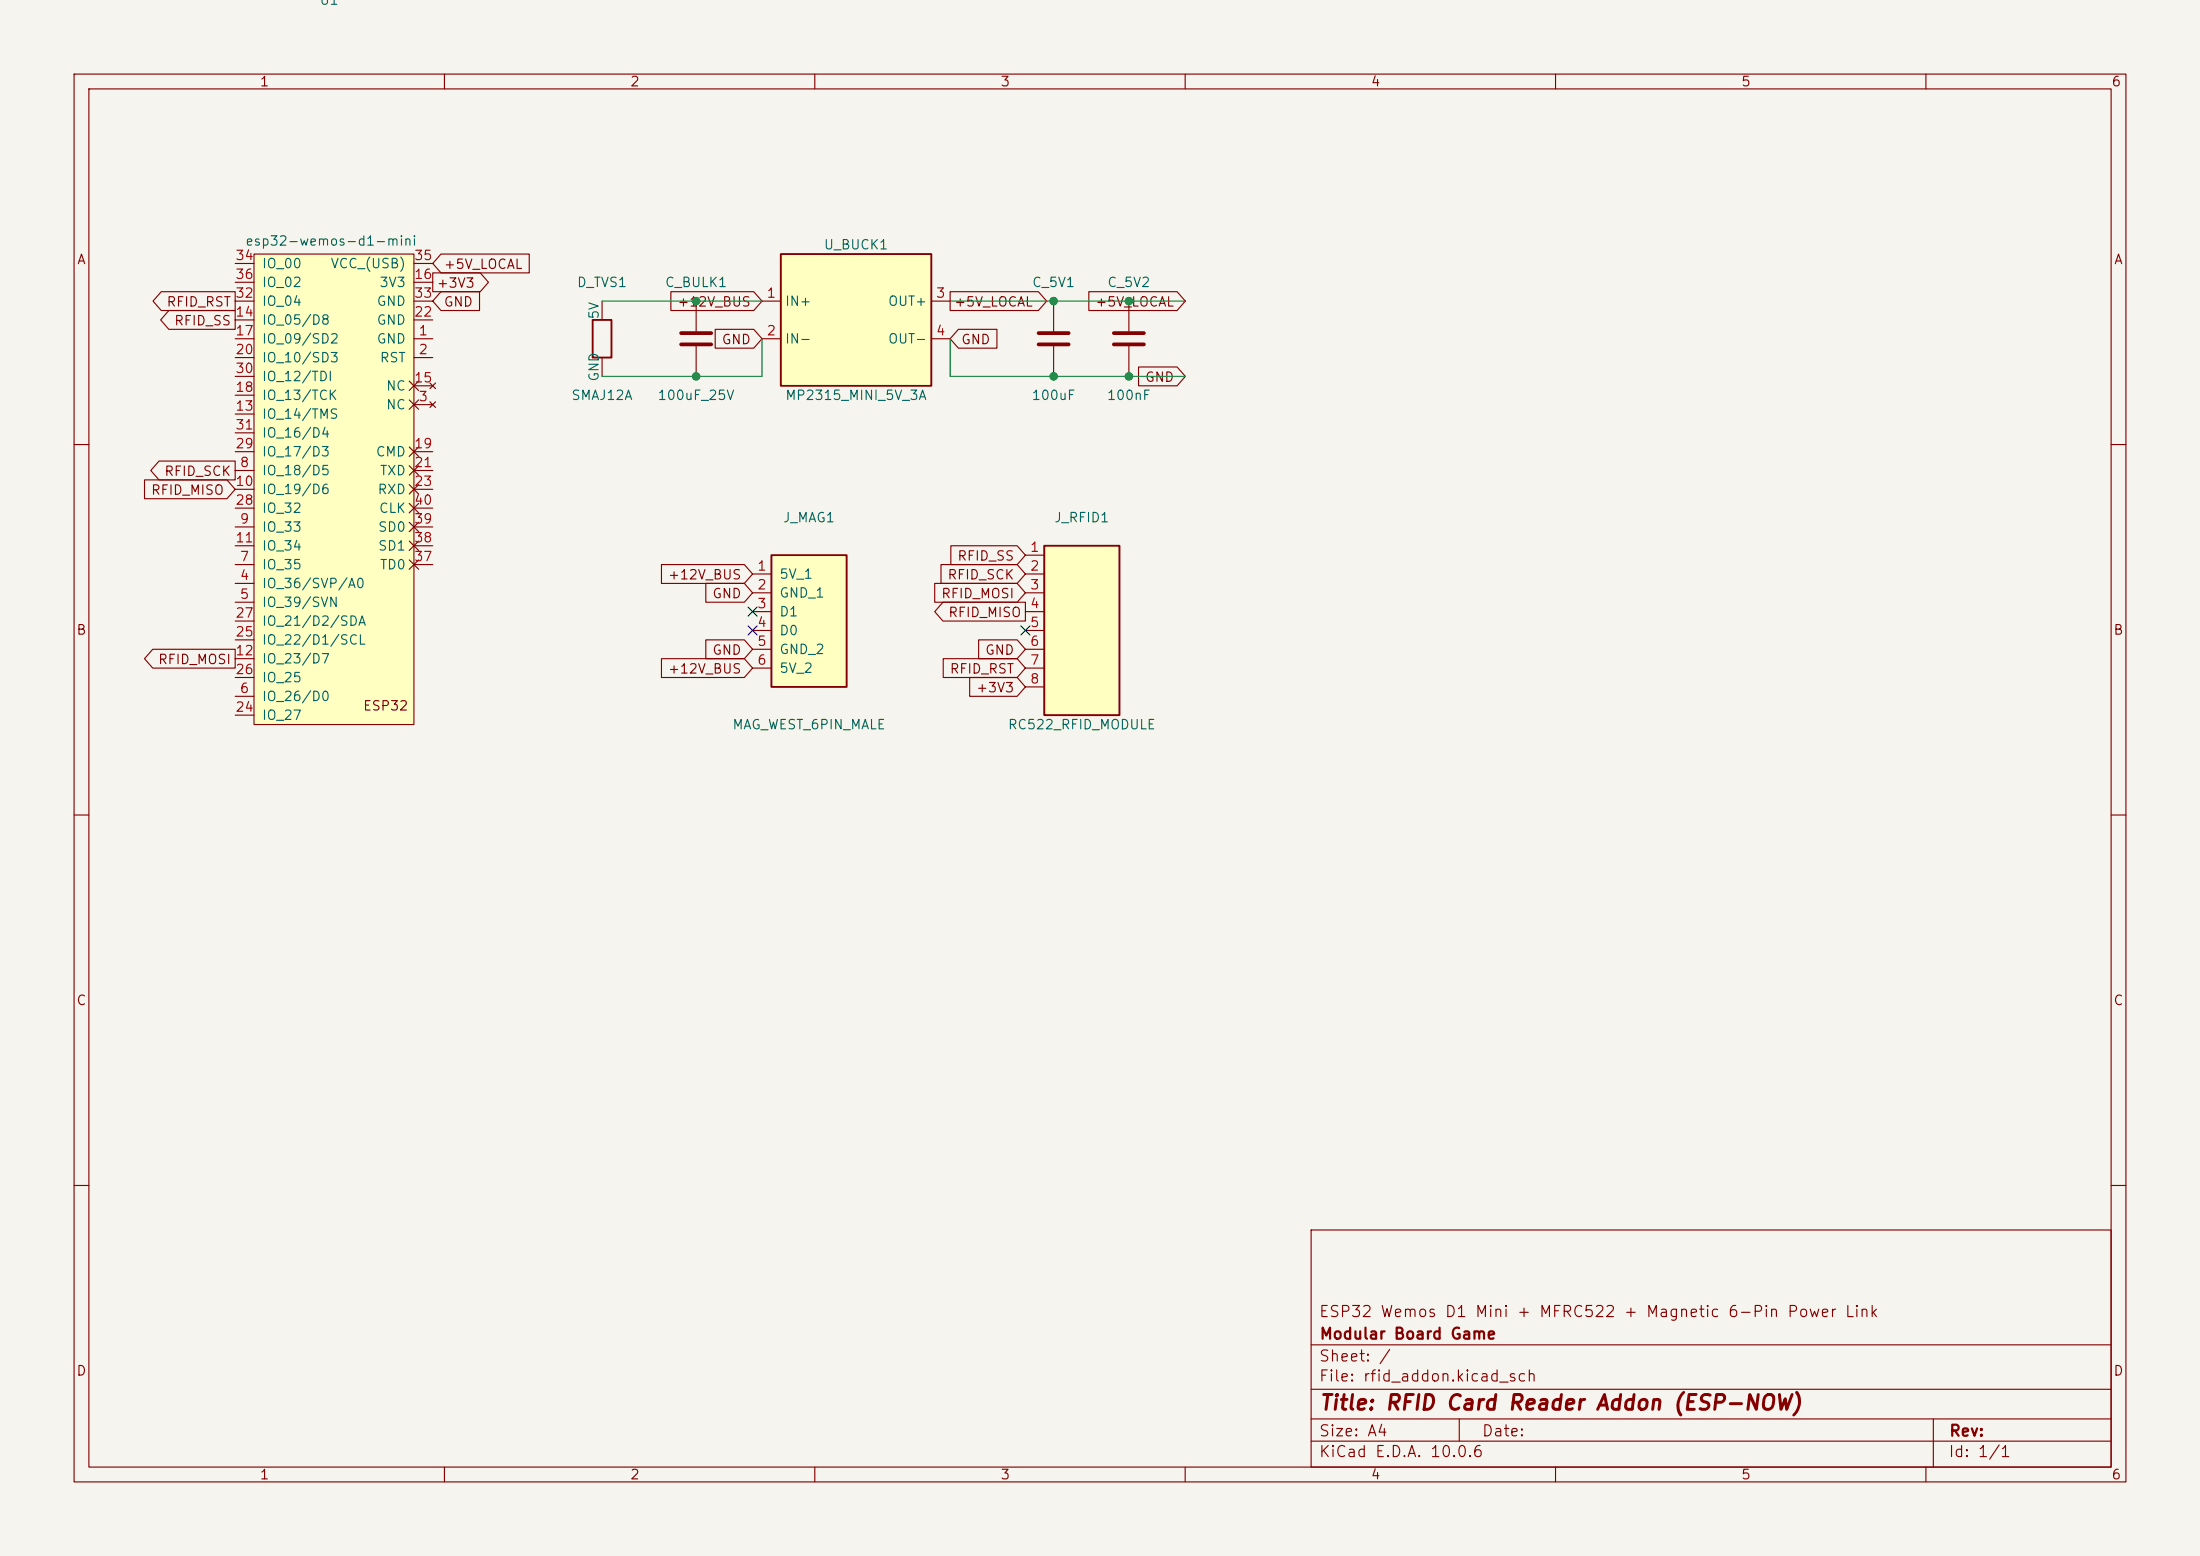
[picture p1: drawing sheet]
(kicad_sch
 (version 20260306)
 (generator "eeschema")
 (generator_version "10.0")
 (paper "A4")
 (title_block
  (title "RFID Card Reader Addon (ESP-NOW)")
  (company "Modular Board Game")
  (comment 1 "ESP32 Wemos D1 Mini + MFRC522 + Magnetic 6-Pin Power Link"))
 (lib_symbols
  (symbol "Connector:Conn_01x08_Pin"
   (pin_names
    (offset 1.016) (hide yes)) (exclude_from_sim no) (in_bom yes) (on_board yes)
   (in_pos_files yes)
   (duplicate_pin_numbers_are_jumpers no)
   (property "Reference" "J" (at 0 11.43 0) (show_name no) (do_not_autoplace no) (effects (font (size 1.27 1.27))))
   (property "Value" "RC522_RFID_MODULE" (at 0 -11.43 0) (show_name no) (do_not_autoplace no) (effects (font (size 1.27 1.27))))
   (property "Footprint" "Connector_PinHeader_2.54mm:PinHeader_1x08_P2.54mm_Vertical" (at 0 0 0) (show_name no) (do_not_autoplace no) (hide yes) (effects (font (size 1.27 1.27))))
   (property "Datasheet" "" (at 0 0 0) (show_name no) (do_not_autoplace no) (hide yes) (effects (font (size 1.27 1.27))))
   (property "Description" "Generic connector, single row, 01x08 for RC522 RFID Module" (at 0 0 0) (show_name no) (do_not_autoplace no) (hide yes) (effects (font (size 1.27 1.27))))
   (symbol "Conn_01x08_Pin_1_1"
    (rectangle (start -5.08 10.16) (end 5.08 -12.7) (stroke (width 0.254) (type default)) (fill (type background)))
    (pin power_in line (at -7.62 8.89 0) (length 2.54) (name "SDA(SS)" (effects (font (size 1.27 1.27)))) (number "1" (effects (font (size 1.27 1.27)))))
    (pin input line (at -7.62 6.35 0) (length 2.54) (name "SCK" (effects (font (size 1.27 1.27)))) (number "2" (effects (font (size 1.27 1.27)))))
    (pin input line (at -7.62 3.81 0) (length 2.54) (name "MOSI" (effects (font (size 1.27 1.27)))) (number "3" (effects (font (size 1.27 1.27)))))
    (pin output line (at -7.62 1.27 0) (length 2.54) (name "MISO" (effects (font (size 1.27 1.27)))) (number "4" (effects (font (size 1.27 1.27)))))
    (pin passive line (at -7.62 -1.27 0) (length 2.54) (name "IRQ" (effects (font (size 1.27 1.27)))) (number "5" (effects (font (size 1.27 1.27)))))
    (pin power_in line (at -7.62 -3.81 0) (length 2.54) (name "GND" (effects (font (size 1.27 1.27)))) (number "6" (effects (font (size 1.27 1.27)))))
    (pin input line (at -7.62 -6.35 0) (length 2.54) (name "RST" (effects (font (size 1.27 1.27)))) (number "7" (effects (font (size 1.27 1.27)))))
    (pin power_in line (at -7.62 -8.89 0) (length 2.54) (name "3.3V" (effects (font (size 1.27 1.27)))) (number "8" (effects (font (size 1.27 1.27))))))
   (embedded_fonts no))
  (symbol "board_game:Capacitor"
   (pin_numbers (hide yes))
   (pin_names
    (offset 0)) (exclude_from_sim no) (in_bom yes) (on_board yes)
   (in_pos_files yes)
   (duplicate_pin_numbers_are_jumpers no)
   (property "Reference" "C" (at 2.54 0 90) (show_name no) (do_not_autoplace no) (effects (font (size 1.27 1.27))))
   (property "Value" "C" (at 0 0 90) (show_name no) (do_not_autoplace no) (effects (font (size 1.27 1.27))))
   (property "Footprint" "" (at 0 0 0) (show_name no) (do_not_autoplace no) (hide yes) (effects (font (size 1.27 1.27))))
   (property "Datasheet" "" (at 0 0 0) (show_name no) (do_not_autoplace no) (hide yes) (effects (font (size 1.27 1.27))))
   (property "Description" "Power decoupling or bulk capacitor" (at 0 0 0) (show_name no) (do_not_autoplace no) (hide yes) (effects (font (size 1.27 1.27))))
   (symbol "Capacitor_0_1"
    (polyline (pts (xy -2.032 0.762) (xy 2.032 0.762)) (stroke (width 0.508) (type default)) (fill (type none)))
    (polyline (pts (xy -2.032 -0.762) (xy 2.032 -0.762)) (stroke (width 0.508) (type default)) (fill (type none))))
   (symbol "Capacitor_1_1"
    (pin passive line (at 0 5.08 270) (length 4.064) (name "" (effects (font (size 1.27 1.27)))) (number "1" (effects (font (size 1.27 1.27)))))
    (pin passive line (at 0 -5.08 90) (length 4.064) (name "" (effects (font (size 1.27 1.27)))) (number "2" (effects (font (size 1.27 1.27))))))
   (embedded_fonts no))
  (symbol "board_game:MP2315_StepDown" (exclude_from_sim no) (in_bom yes) (on_board yes)
   (in_pos_files yes)
   (duplicate_pin_numbers_are_jumpers no)
   (property "Reference" "U" (at 0 -10.16 0) (show_name no) (do_not_autoplace no) (effects (font (size 1.27 1.27))))
   (property "Value" "MP2315_StepDown" (at 0 10.16 0) (show_name no) (do_not_autoplace no) (effects (font (size 1.27 1.27))))
   (property "Footprint" "Module:MP2315_Mini_StepDown" (at 0 0 0) (show_name no) (do_not_autoplace no) (hide yes) (effects (font (size 1.27 1.27))))
   (property "Datasheet" "" (at 0 0 0) (show_name no) (do_not_autoplace no) (hide yes) (effects (font (size 1.27 1.27))))
   (property "Description" "" (at 0 0 0) (show_name no) (do_not_autoplace no) (hide yes) (effects (font (size 1.27 1.27))))
   (symbol "MP2315_StepDown_0_1"
    (rectangle (start -10.16 8.89) (end 10.16 -8.89) (stroke (width 0.254) (type default)) (fill (type background))))
   (symbol "MP2315_StepDown_1_1"
    (pin power_in line (at -12.7 2.54 0) (length 2.54) (name "IN+" (effects (font (size 1.27 1.27)))) (number "1" (effects (font (size 1.27 1.27)))))
    (pin power_in line (at -12.7 -2.54 0) (length 2.54) (name "IN-" (effects (font (size 1.27 1.27)))) (number "2" (effects (font (size 1.27 1.27)))))
    (pin power_out line (at 12.7 2.54 180) (length 2.54) (name "OUT+" (effects (font (size 1.27 1.27)))) (number "3" (effects (font (size 1.27 1.27)))))
    (pin power_in line (at 12.7 -2.54 180) (length 2.54) (name "OUT-" (effects (font (size 1.27 1.27)))) (number "4" (effects (font (size 1.27 1.27))))))
   (embedded_fonts no))
  (symbol "board_game:Magnetic_6Pin_Male"
   (pin_names
    (offset 1.016)) (exclude_from_sim no) (in_bom yes) (on_board yes)
   (in_pos_files yes)
   (duplicate_pin_numbers_are_jumpers no)
   (property "Reference" "J" (at 0 10.16 0) (show_name no) (do_not_autoplace no) (effects (font (size 1.27 1.27))))
   (property "Value" "MAG_6PIN_MALE" (at 0 -10.16 0) (show_name no) (do_not_autoplace no) (effects (font (size 1.27 1.27))))
   (property "Footprint" "" (at 0 0 0) (show_name no) (do_not_autoplace no) (hide yes) (effects (font (size 1.27 1.27))))
   (property "Datasheet" "" (at 0 0 0) (show_name no) (do_not_autoplace no) (hide yes) (effects (font (size 1.27 1.27))))
   (property "Description" "6-pin symmetric magnetic connector (Male): 5V, GND, D1, D0, GND, 5V" (at 0 0 0) (show_name no) (do_not_autoplace no) (hide yes) (effects (font (size 1.27 1.27))))
   (symbol "Magnetic_6Pin_Male_1_1"
    (rectangle (start -5.08 8.89) (end 5.08 -8.89) (stroke (width 0.254) (type default)) (fill (type background)))
    (pin passive line (at -7.62 6.35 0) (length 2.54) (name "5V_1" (effects (font (size 1.27 1.27)))) (number "1" (effects (font (size 1.27 1.27)))))
    (pin passive line (at -7.62 3.81 0) (length 2.54) (name "GND_1" (effects (font (size 1.27 1.27)))) (number "2" (effects (font (size 1.27 1.27)))))
    (pin bidirectional line (at -7.62 1.27 0) (length 2.54) (name "D1" (effects (font (size 1.27 1.27)))) (number "3" (effects (font (size 1.27 1.27)))))
    (pin bidirectional line (at -7.62 -1.27 0) (length 2.54) (name "D0" (effects (font (size 1.27 1.27)))) (number "4" (effects (font (size 1.27 1.27)))))
    (pin passive line (at -7.62 -3.81 0) (length 2.54) (name "GND_2" (effects (font (size 1.27 1.27)))) (number "5" (effects (font (size 1.27 1.27)))))
    (pin passive line (at -7.62 -6.35 0) (length 2.54) (name "5V_2" (effects (font (size 1.27 1.27)))) (number "6" (effects (font (size 1.27 1.27))))))
   (embedded_fonts no))
  (symbol "board_game:Shunt_Protection"
   (pin_numbers (hide yes))
   (pin_names
    (offset 0)) (exclude_from_sim no) (in_bom yes) (on_board yes)
   (in_pos_files yes)
   (duplicate_pin_numbers_are_jumpers no)
   (property "Reference" "D" (at 2.54 0 90) (show_name no) (do_not_autoplace no) (effects (font (size 1.27 1.27))))
   (property "Value" "TVS_5V_TBD" (at 0 0 90) (show_name no) (do_not_autoplace no) (effects (font (size 1.27 1.27))))
   (property "Footprint" "Diode_SMD:D_SMA" (at 0 0 0) (show_name no) (do_not_autoplace no) (hide yes) (effects (font (size 1.27 1.27))))
   (property "Datasheet" "" (at 0 0 0) (show_name no) (do_not_autoplace no) (hide yes) (effects (font (size 1.27 1.27))))
   (property "Description" "5V rail transient protection; exact part TBD" (at 0 0 0) (show_name no) (do_not_autoplace no) (hide yes) (effects (font (size 1.27 1.27))))
   (symbol "Shunt_Protection_0_1"
    (rectangle (start -1.27 2.54) (end 1.27 -2.54) (stroke (width 0.254) (type default)) (fill (type none))))
   (symbol "Shunt_Protection_1_1"
    (pin passive line (at 0 5.08 270) (length 2.54) (name "5V" (effects (font (size 1.27 1.27)))) (number "1" (effects (font (size 1.27 1.27)))))
    (pin passive line (at 0 -5.08 90) (length 2.54) (name "GND" (effects (font (size 1.27 1.27)))) (number "2" (effects (font (size 1.27 1.27))))))
   (embedded_fonts no))
  (symbol "esp32-wemos-d1-mini:esp32-wemos-d1-mini"
   (pin_names
    (offset 1.016)) (exclude_from_sim no) (in_bom yes) (on_board yes)
   (in_pos_files yes)
   (duplicate_pin_numbers_are_jumpers no)
   (property "Reference" "U" (at -7.62 -50.8 0) (show_name no) (do_not_autoplace no) (effects (font (size 1.27 1.27))))
   (property "Value" "esp32-wemos-d1-mini" (at 5.08 -59.69 0) (show_name no) (do_not_autoplace no) (effects (font (size 1.27 1.27))))
   (property "Footprint" "esp32-wemos-d1-mini:esp32-wemos-d1-mini" (at 3.81 2.54 0) (show_name no) (do_not_autoplace no) (hide yes) (effects (font (size 1.27 1.27))))
   (property "Datasheet" "" (at 3.81 2.54 0) (show_name no) (do_not_autoplace no) (hide yes) (effects (font (size 1.27 1.27))))
   (property "Description" "" (at 0 0 0) (show_name no) (do_not_autoplace no) (hide yes) (effects (font (size 1.27 1.27))))
   (symbol "esp32-wemos-d1-mini_0_0"
    (text "ESP32" (at 7.62 -62.23 0) (effects (font (size 1.27 1.27))))
    (pin power_in line (at 13.97 -12.7 180) (length 2.54) (name "GND" (effects (font (size 1.27 1.27)))) (number "1" (effects (font (size 1.27 1.27)))))
    (pin input line (at 13.97 -15.24 180) (length 2.54) (name "RST" (effects (font (size 1.27 1.27)))) (number "2" (effects (font (size 1.27 1.27)))))
    (pin no_connect non_logic (at 13.97 -21.59 180) (length 2.54) (name "NC" (effects (font (size 1.27 1.27)))) (number "3" (effects (font (size 1.27 1.27)))))
    (pin bidirectional line (at -12.7 -45.72 0) (length 2.54) (name "IO_36/SVP/A0" (effects (font (size 1.27 1.27)))) (number "4" (effects (font (size 1.27 1.27)))))
    (pin bidirectional line (at -12.7 -48.26 0) (length 2.54) (name "IO_39/SVN" (effects (font (size 1.27 1.27)))) (number "5" (effects (font (size 1.27 1.27))))))
   (symbol "esp32-wemos-d1-mini_0_1"
    (rectangle (start -10.16 -1.27) (end 11.43 -64.77) (stroke (width 0) (type default)) (fill (type background))))
   (symbol "esp32-wemos-d1-mini_1_1"
    (pin bidirectional line (at -12.7 -60.96 0) (length 2.54) (name "IO_26/D0" (effects (font (size 1.27 1.27)))) (number "6" (effects (font (size 1.27 1.27)))))
    (pin bidirectional line (at -12.7 -43.18 0) (length 2.54) (name "IO_35" (effects (font (size 1.27 1.27)))) (number "7" (effects (font (size 1.27 1.27)))))
    (pin bidirectional line (at -12.7 -30.48 0) (length 2.54) (name "IO_18/D5" (effects (font (size 1.27 1.27)))) (number "8" (effects (font (size 1.27 1.27)))))
    (pin bidirectional line (at -12.7 -38.1 0) (length 2.54) (name "IO_33" (effects (font (size 1.27 1.27)))) (number "9" (effects (font (size 1.27 1.27)))))
    (pin bidirectional line (at -12.7 -33.02 0) (length 2.54) (name "IO_19/D6" (effects (font (size 1.27 1.27)))) (number "10" (effects (font (size 1.27 1.27)))))
    (pin bidirectional line (at -12.7 -40.64 0) (length 2.54) (name "IO_34" (effects (font (size 1.27 1.27)))) (number "11" (effects (font (size 1.27 1.27)))))
    (pin bidirectional line (at -12.7 -55.88 0) (length 2.54) (name "IO_23/D7" (effects (font (size 1.27 1.27)))) (number "12" (effects (font (size 1.27 1.27)))))
    (pin bidirectional line (at -12.7 -22.86 0) (length 2.54) (name "IO_14/TMS" (effects (font (size 1.27 1.27)))) (number "13" (effects (font (size 1.27 1.27)))))
    (pin bidirectional line (at -12.7 -10.16 0) (length 2.54) (name "IO_05/D8" (effects (font (size 1.27 1.27)))) (number "14" (effects (font (size 1.27 1.27)))))
    (pin no_connect non_logic (at 13.97 -19.05 180) (length 2.54) (name "NC" (effects (font (size 1.27 1.27)))) (number "15" (effects (font (size 1.27 1.27)))))
    (pin power_out line (at 13.97 -5.08 180) (length 2.54) (name "3V3" (effects (font (size 1.27 1.27)))) (number "16" (effects (font (size 1.27 1.27)))))
    (pin bidirectional line (at -12.7 -12.7 0) (length 2.54) (name "IO_09/SD2" (effects (font (size 1.27 1.27)))) (number "17" (effects (font (size 1.27 1.27)))))
    (pin bidirectional line (at -12.7 -20.32 0) (length 2.54) (name "IO_13/TCK" (effects (font (size 1.27 1.27)))) (number "18" (effects (font (size 1.27 1.27)))))
    (pin passive non_logic (at 13.97 -27.94 180) (length 2.54) (name "CMD" (effects (font (size 1.27 1.27)))) (number "19" (effects (font (size 1.27 1.27)))))
    (pin bidirectional line (at -12.7 -15.24 0) (length 2.54) (name "IO_10/SD3" (effects (font (size 1.27 1.27)))) (number "20" (effects (font (size 1.27 1.27)))))
    (pin passive non_logic (at 13.97 -30.48 180) (length 2.54) (name "TXD" (effects (font (size 1.27 1.27)))) (number "21" (effects (font (size 1.27 1.27)))))
    (pin power_in line (at 13.97 -10.16 180) (length 2.54) (name "GND" (effects (font (size 1.27 1.27)))) (number "22" (effects (font (size 1.27 1.27)))))
    (pin passive non_logic (at 13.97 -33.02 180) (length 2.54) (name "RXD" (effects (font (size 1.27 1.27)))) (number "23" (effects (font (size 1.27 1.27)))))
    (pin bidirectional line (at -12.7 -63.5 0) (length 2.54) (name "IO_27" (effects (font (size 1.27 1.27)))) (number "24" (effects (font (size 1.27 1.27)))))
    (pin bidirectional line (at -12.7 -53.34 0) (length 2.54) (name "IO_22/D1/SCL" (effects (font (size 1.27 1.27)))) (number "25" (effects (font (size 1.27 1.27)))))
    (pin bidirectional line (at -12.7 -58.42 0) (length 2.54) (name "IO_25" (effects (font (size 1.27 1.27)))) (number "26" (effects (font (size 1.27 1.27)))))
    (pin bidirectional line (at -12.7 -50.8 0) (length 2.54) (name "IO_21/D2/SDA" (effects (font (size 1.27 1.27)))) (number "27" (effects (font (size 1.27 1.27)))))
    (pin bidirectional line (at -12.7 -35.56 0) (length 2.54) (name "IO_32" (effects (font (size 1.27 1.27)))) (number "28" (effects (font (size 1.27 1.27)))))
    (pin bidirectional line (at -12.7 -27.94 0) (length 2.54) (name "IO_17/D3" (effects (font (size 1.27 1.27)))) (number "29" (effects (font (size 1.27 1.27)))))
    (pin bidirectional line (at -12.7 -17.78 0) (length 2.54) (name "IO_12/TDI" (effects (font (size 1.27 1.27)))) (number "30" (effects (font (size 1.27 1.27)))))
    (pin bidirectional line (at -12.7 -25.4 0) (length 2.54) (name "IO_16/D4" (effects (font (size 1.27 1.27)))) (number "31" (effects (font (size 1.27 1.27)))))
    (pin bidirectional line (at -12.7 -7.62 0) (length 2.54) (name "IO_04" (effects (font (size 1.27 1.27)))) (number "32" (effects (font (size 1.27 1.27)))))
    (pin power_in line (at 13.97 -7.62 180) (length 2.54) (name "GND" (effects (font (size 1.27 1.27)))) (number "33" (effects (font (size 1.27 1.27)))))
    (pin bidirectional line (at -12.7 -2.54 0) (length 2.54) (name "IO_00" (effects (font (size 1.27 1.27)))) (number "34" (effects (font (size 1.27 1.27)))))
    (pin power_in line (at 13.97 -2.54 180) (length 2.54) (name "VCC_(USB)" (effects (font (size 1.27 1.27)))) (number "35" (effects (font (size 1.27 1.27)))))
    (pin bidirectional line (at -12.7 -5.08 0) (length 2.54) (name "IO_02" (effects (font (size 1.27 1.27)))) (number "36" (effects (font (size 1.27 1.27)))))
    (pin passive non_logic (at 13.97 -43.18 180) (length 2.54) (name "TD0" (effects (font (size 1.27 1.27)))) (number "37" (effects (font (size 1.27 1.27)))))
    (pin passive non_logic (at 13.97 -40.64 180) (length 2.54) (name "SD1" (effects (font (size 1.27 1.27)))) (number "38" (effects (font (size 1.27 1.27)))))
    (pin passive non_logic (at 13.97 -38.1 180) (length 2.54) (name "SD0" (effects (font (size 1.27 1.27)))) (number "39" (effects (font (size 1.27 1.27)))))
    (pin passive non_logic (at 13.97 -35.56 180) (length 2.54) (name "CLK" (effects (font (size 1.27 1.27)))) (number "40" (effects (font (size 1.27 1.27))))))
   (embedded_fonts no)))
 (junction
  (at 93.98 40.64)
  (diameter 1.016)
  (color 0 0 0 0))
 (junction
  (at 93.98 50.8)
  (diameter 1.016)
  (color 0 0 0 0))
 (junction
  (at 142.24 40.64)
  (diameter 1.016)
  (color 0 0 0 0))
 (junction
  (at 152.4 40.64)
  (diameter 1.016)
  (color 0 0 0 0))
 (junction
  (at 142.24 50.8)
  (diameter 1.016)
  (color 0 0 0 0))
 (junction
  (at 152.4 50.8)
  (diameter 1.016)
  (color 0 0 0 0))
 (no_connect
  (at 101.6 85.09))
 (no_connect
  (at 138.43 85.09))
 (no_connect
  (at 101.6 82.55))
 (wire
  (pts (xy 128.27 40.64) (xy 160.02 40.64))
  (stroke (width 0) (type default)))
 (wire
  (pts (xy 102.87 45.72) (xy 102.87 50.8))
  (stroke (width 0) (type default)))
 (wire
  (pts (xy 128.27 50.8) (xy 160.02 50.8))
  (stroke (width 0) (type default)))
 (wire
  (pts (xy 81.28 50.8) (xy 102.87 50.8))
  (stroke (width 0) (type default)))
 (wire
  (pts (xy 81.28 40.64) (xy 102.87 40.64))
  (stroke (width 0) (type default)))
 (wire
  (pts (xy 128.27 45.72) (xy 128.27 50.8))
  (stroke (width 0) (type default)))
 (global_label "GND"
  (shape input)
  (at 160.02 50.8 180)
  (fields_autoplaced yes)
  (effects (font (size 1.27 1.27)) (justify right))
  (property "Intersheetrefs" "${INTERSHEET_REFS}" (at 160.02 50.8 0) (hide yes) (show_name no) (do_not_autoplace no) (effects (font (size 1.27 1.27)))))
 (global_label "RFID_MOSI"
  (shape input)
  (at 138.43 80.01 180)
  (fields_autoplaced yes)
  (effects (font (size 1.27 1.27)) (justify right))
  (property "Intersheetrefs" "${INTERSHEET_REFS}" (at 138.43 80.01 0) (hide yes) (show_name no) (do_not_autoplace no) (effects (font (size 1.27 1.27)))))
 (global_label "GND"
  (shape input)
  (at 128.27 45.72 0)
  (fields_autoplaced yes)
  (effects (font (size 1.27 1.27)) (justify left))
  (property "Intersheetrefs" "${INTERSHEET_REFS}" (at 128.27 45.72 0) (hide yes) (show_name no) (do_not_autoplace no) (effects (font (size 1.27 1.27)))))
 (global_label "GND"
  (shape input)
  (at 102.87 45.72 180)
  (fields_autoplaced yes)
  (effects (font (size 1.27 1.27)) (justify right))
  (property "Intersheetrefs" "${INTERSHEET_REFS}" (at 102.87 45.72 0) (hide yes) (show_name no) (do_not_autoplace no) (effects (font (size 1.27 1.27)))))
 (global_label "RFID_SS"
  (shape input)
  (at 138.43 74.93 180)
  (fields_autoplaced yes)
  (effects (font (size 1.27 1.27)) (justify right))
  (property "Intersheetrefs" "${INTERSHEET_REFS}" (at 138.43 74.93 0) (hide yes) (show_name no) (do_not_autoplace no) (effects (font (size 1.27 1.27)))))
 (global_label "RFID_SS"
  (shape output)
  (at 31.75 43.18 180)
  (fields_autoplaced yes)
  (effects (font (size 1.27 1.27)) (justify right))
  (property "Intersheetrefs" "${INTERSHEET_REFS}" (at 31.75 43.18 0) (hide yes) (show_name no) (do_not_autoplace no) (effects (font (size 1.27 1.27)))))
 (global_label "RFID_MISO"
  (shape output)
  (at 138.43 82.55 180)
  (fields_autoplaced yes)
  (effects (font (size 1.27 1.27)) (justify right))
  (property "Intersheetrefs" "${INTERSHEET_REFS}" (at 138.43 82.55 0) (hide yes) (show_name no) (do_not_autoplace no) (effects (font (size 1.27 1.27)))))
 (global_label "+3V3"
  (shape input)
  (at 138.43 92.71 180)
  (fields_autoplaced yes)
  (effects (font (size 1.27 1.27)) (justify right))
  (property "Intersheetrefs" "${INTERSHEET_REFS}" (at 138.43 92.71 0) (hide yes) (show_name no) (do_not_autoplace no) (effects (font (size 1.27 1.27)))))
 (global_label "GND"
  (shape input)
  (at 58.42 40.64 0)
  (fields_autoplaced yes)
  (effects (font (size 1.27 1.27)) (justify left))
  (property "Intersheetrefs" "${INTERSHEET_REFS}" (at 58.42 40.64 0) (hide yes) (show_name no) (do_not_autoplace no) (effects (font (size 1.27 1.27)))))
 (global_label "RFID_SCK"
  (shape input)
  (at 138.43 77.47 180)
  (fields_autoplaced yes)
  (effects (font (size 1.27 1.27)) (justify right))
  (property "Intersheetrefs" "${INTERSHEET_REFS}" (at 138.43 77.47 0) (hide yes) (show_name no) (do_not_autoplace no) (effects (font (size 1.27 1.27)))))
 (global_label "+5V_LOCAL"
  (shape output)
  (at 128.27 40.64 0)
  (fields_autoplaced yes)
  (effects (font (size 1.27 1.27)) (justify left))
  (property "Intersheetrefs" "${INTERSHEET_REFS}" (at 128.27 40.64 0) (hide yes) (show_name no) (do_not_autoplace no) (effects (font (size 1.27 1.27)))))
 (global_label "GND"
  (shape input)
  (at 101.6 87.63 180)
  (fields_autoplaced yes)
  (effects (font (size 1.27 1.27)) (justify right))
  (property "Intersheetrefs" "${INTERSHEET_REFS}" (at 101.6 87.63 0) (hide yes) (show_name no) (do_not_autoplace no) (effects (font (size 1.27 1.27)))))
 (global_label "RFID_RST"
  (shape output)
  (at 31.75 40.64 180)
  (fields_autoplaced yes)
  (effects (font (size 1.27 1.27)) (justify right))
  (property "Intersheetrefs" "${INTERSHEET_REFS}" (at 31.75 40.64 0) (hide yes) (show_name no) (do_not_autoplace no) (effects (font (size 1.27 1.27)))))
 (global_label "RFID_RST"
  (shape input)
  (at 138.43 90.17 180)
  (fields_autoplaced yes)
  (effects (font (size 1.27 1.27)) (justify right))
  (property "Intersheetrefs" "${INTERSHEET_REFS}" (at 138.43 90.17 0) (hide yes) (show_name no) (do_not_autoplace no) (effects (font (size 1.27 1.27)))))
 (global_label "+12V_BUS"
  (shape input)
  (at 102.87 40.64 180)
  (fields_autoplaced yes)
  (effects (font (size 1.27 1.27)) (justify right))
  (property "Intersheetrefs" "${INTERSHEET_REFS}" (at 102.87 40.64 0) (hide yes) (show_name no) (do_not_autoplace no) (effects (font (size 1.27 1.27)))))
 (global_label "+3V3"
  (shape output)
  (at 58.42 38.1 0)
  (fields_autoplaced yes)
  (effects (font (size 1.27 1.27)) (justify left))
  (property "Intersheetrefs" "${INTERSHEET_REFS}" (at 58.42 38.1 0) (hide yes) (show_name no) (do_not_autoplace no) (effects (font (size 1.27 1.27)))))
 (global_label "+5V_LOCAL"
  (shape input)
  (at 58.42 35.56 0)
  (fields_autoplaced yes)
  (effects (font (size 1.27 1.27)) (justify left))
  (property "Intersheetrefs" "${INTERSHEET_REFS}" (at 58.42 35.56 0) (hide yes) (show_name no) (do_not_autoplace no) (effects (font (size 1.27 1.27)))))
 (global_label "RFID_MISO"
  (shape input)
  (at 31.75 66.04 180)
  (fields_autoplaced yes)
  (effects (font (size 1.27 1.27)) (justify right))
  (property "Intersheetrefs" "${INTERSHEET_REFS}" (at 31.75 66.04 0) (hide yes) (show_name no) (do_not_autoplace no) (effects (font (size 1.27 1.27)))))
 (global_label "GND"
  (shape input)
  (at 138.43 87.63 180)
  (fields_autoplaced yes)
  (effects (font (size 1.27 1.27)) (justify right))
  (property "Intersheetrefs" "${INTERSHEET_REFS}" (at 138.43 87.63 0) (hide yes) (show_name no) (do_not_autoplace no) (effects (font (size 1.27 1.27)))))
 (global_label "+12V_BUS"
  (shape input)
  (at 101.6 90.17 180)
  (fields_autoplaced yes)
  (effects (font (size 1.27 1.27)) (justify right))
  (property "Intersheetrefs" "${INTERSHEET_REFS}" (at 101.6 90.17 0) (hide yes) (show_name no) (do_not_autoplace no) (effects (font (size 1.27 1.27)))))
 (global_label "+12V_BUS"
  (shape input)
  (at 101.6 77.47 180)
  (fields_autoplaced yes)
  (effects (font (size 1.27 1.27)) (justify right))
  (property "Intersheetrefs" "${INTERSHEET_REFS}" (at 101.6 77.47 0) (hide yes) (show_name no) (do_not_autoplace no) (effects (font (size 1.27 1.27)))))
 (global_label "GND"
  (shape input)
  (at 101.6 80.01 180)
  (fields_autoplaced yes)
  (effects (font (size 1.27 1.27)) (justify right))
  (property "Intersheetrefs" "${INTERSHEET_REFS}" (at 101.6 80.01 0) (hide yes) (show_name no) (do_not_autoplace no) (effects (font (size 1.27 1.27)))))
 (global_label "RFID_MOSI"
  (shape output)
  (at 31.75 88.9 180)
  (fields_autoplaced yes)
  (effects (font (size 1.27 1.27)) (justify right))
  (property "Intersheetrefs" "${INTERSHEET_REFS}" (at 31.75 88.9 0) (hide yes) (show_name no) (do_not_autoplace no) (effects (font (size 1.27 1.27)))))
 (global_label "RFID_SCK"
  (shape output)
  (at 31.75 63.5 180)
  (fields_autoplaced yes)
  (effects (font (size 1.27 1.27)) (justify right))
  (property "Intersheetrefs" "${INTERSHEET_REFS}" (at 31.75 63.5 0) (hide yes) (show_name no) (do_not_autoplace no) (effects (font (size 1.27 1.27)))))
 (global_label "+5V_LOCAL"
  (shape input)
  (at 160.02 40.64 180)
  (fields_autoplaced yes)
  (effects (font (size 1.27 1.27)) (justify right))
  (property "Intersheetrefs" "${INTERSHEET_REFS}" (at 160.02 40.64 0) (hide yes) (show_name no) (do_not_autoplace no) (effects (font (size 1.27 1.27)))))
 (symbol
  (lib_id "board_game:Capacitor")
  (at 142.24 45.72 0)
  (unit 1)
  (body_style 1)
  (exclude_from_sim no)
  (in_bom yes)
  (on_board yes)
  (in_pos_files yes)
  (dnp no)
  (property "Reference" "C_5V1" (at 142.24 38.1 0) (show_name no) (do_not_autoplace no) (effects (font (size 1.27 1.27))))
  (property "Value" "100uF" (at 142.24 53.34 0) (show_name no) (do_not_autoplace no) (effects (font (size 1.27 1.27))))
  (property "Footprint" "Capacitor_SMD:C_1206_3216Metric" (at 142.24 45.72 0) (hide yes) (show_name no) (do_not_autoplace no) (effects (font (size 1.27 1.27))))
  (property "Datasheet" "" (at 142.24 45.72 0) (show_name no) (do_not_autoplace no) (effects (font (size 1.27 1.27))))
  (property "Description" "" (at 142.24 45.72 0) (show_name no) (do_not_autoplace no) (effects (font (size 1.27 1.27))))
  (pin "1")
  (pin "2"))
 (symbol
  (lib_id "esp32-wemos-d1-mini:esp32-wemos-d1-mini")
  (at 44.45 33.02 0)
  (unit 1)
  (body_style 1)
  (exclude_from_sim no)
  (in_bom yes)
  (on_board yes)
  (in_pos_files yes)
  (dnp no)
  (property "Reference" "U1" (at 44.45 0 0) (show_name no) (do_not_autoplace no) (effects (font (size 1.27 1.27))))
  (property "Value" "esp32-wemos-d1-mini" (at 44.704 32.512 0) (show_name no) (do_not_autoplace no) (effects (font (size 1.27 1.27))))
  (property "Footprint" "esp32-wemos-d1-mini:esp32-wemos-d1-mini" (at 44.45 33.02 0) (hide yes) (show_name no) (do_not_autoplace no) (effects (font (size 1.27 1.27))))
  (property "Datasheet" "" (at 44.45 33.02 0) (show_name no) (do_not_autoplace no) (effects (font (size 1.27 1.27))))
  (property "Description" "" (at 44.45 33.02 0) (show_name no) (do_not_autoplace no) (effects (font (size 1.27 1.27))))
  (pin "1")
  (pin "2")
  (pin "3")
  (pin "4")
  (pin "5")
  (pin "6")
  (pin "7")
  (pin "8")
  (pin "9")
  (pin "10")
  (pin "11")
  (pin "12")
  (pin "13")
  (pin "14")
  (pin "15")
  (pin "16")
  (pin "17")
  (pin "18")
  (pin "19")
  (pin "20")
  (pin "21")
  (pin "22")
  (pin "23")
  (pin "24")
  (pin "25")
  (pin "26")
  (pin "27")
  (pin "28")
  (pin "29")
  (pin "30")
  (pin "31")
  (pin "32")
  (pin "33")
  (pin "34")
  (pin "35")
  (pin "36")
  (pin "40")
  (pin "39")
  (pin "37")
  (pin "38"))
 (symbol
  (lib_id "Connector:Conn_01x08_Pin")
  (at 146.05 83.82 0)
  (unit 1)
  (body_style 1)
  (exclude_from_sim no)
  (in_bom yes)
  (on_board yes)
  (in_pos_files yes)
  (dnp no)
  (property "Reference" "J_RFID1" (at 146.05 69.85 0) (show_name no) (do_not_autoplace no) (effects (font (size 1.27 1.27))))
  (property "Value" "RC522_RFID_MODULE" (at 146.05 97.79 0) (show_name no) (do_not_autoplace no) (effects (font (size 1.27 1.27))))
  (property "Footprint" "Connector_PinHeader_2.54mm:PinHeader_1x08_P2.54mm_Vertical" (at 146.05 83.82 0) (hide yes) (show_name no) (do_not_autoplace no) (effects (font (size 1.27 1.27))))
  (property "Datasheet" "" (at 146.05 83.82 0) (show_name no) (do_not_autoplace no) (effects (font (size 1.27 1.27))))
  (property "Description" "" (at 146.05 83.82 0) (show_name no) (do_not_autoplace no) (effects (font (size 1.27 1.27))))
  (pin "1")
  (pin "2")
  (pin "3")
  (pin "4")
  (pin "5")
  (pin "6")
  (pin "7")
  (pin "8"))
 (symbol
  (lib_id "board_game:MP2315_StepDown")
  (at 115.57 43.18 0)
  (unit 1)
  (body_style 1)
  (exclude_from_sim no)
  (in_bom yes)
  (on_board yes)
  (in_pos_files yes)
  (dnp no)
  (property "Reference" "U_BUCK1" (at 115.57 33.02 0) (show_name no) (do_not_autoplace no) (effects (font (size 1.27 1.27))))
  (property "Value" "MP2315_MINI_5V_3A" (at 115.57 53.34 0) (show_name no) (do_not_autoplace no) (effects (font (size 1.27 1.27))))
  (property "Footprint" "Module:MP2315_Mini_StepDown" (at 115.57 43.18 0) (hide yes) (show_name no) (do_not_autoplace no) (effects (font (size 1.27 1.27))))
  (property "Datasheet" "" (at 115.57 43.18 0) (show_name no) (do_not_autoplace no) (effects (font (size 1.27 1.27))))
  (property "Description" "" (at 115.57 43.18 0) (show_name no) (do_not_autoplace no) (effects (font (size 1.27 1.27))))
  (pin "1")
  (pin "2")
  (pin "3")
  (pin "4"))
 (symbol
  (lib_id "board_game:Magnetic_6Pin_Male")
  (at 109.22 83.82 0)
  (unit 1)
  (body_style 1)
  (exclude_from_sim no)
  (in_bom yes)
  (on_board yes)
  (in_pos_files yes)
  (dnp no)
  (property "Reference" "J_MAG1" (at 109.22 69.85 0) (show_name no) (do_not_autoplace no) (effects (font (size 1.27 1.27))))
  (property "Value" "MAG_WEST_6PIN_MALE" (at 109.22 97.79 0) (show_name no) (do_not_autoplace no) (effects (font (size 1.27 1.27))))
  (property "Footprint" "Connector_PinHeader_2.54mm:PinHeader_1x06_P2.54mm_Horizontal" (at 109.22 83.82 0) (hide yes) (show_name no) (do_not_autoplace no) (effects (font (size 1.27 1.27))))
  (property "Datasheet" "" (at 109.22 83.82 0) (show_name no) (do_not_autoplace no) (effects (font (size 1.27 1.27))))
  (property "Description" "" (at 109.22 83.82 0) (show_name no) (do_not_autoplace no) (effects (font (size 1.27 1.27))))
  (pin "1")
  (pin "2")
  (pin "3")
  (pin "4")
  (pin "5")
  (pin "6"))
 (symbol
  (lib_id "board_game:Capacitor")
  (at 152.4 45.72 0)
  (unit 1)
  (body_style 1)
  (exclude_from_sim no)
  (in_bom yes)
  (on_board yes)
  (in_pos_files yes)
  (dnp no)
  (property "Reference" "C_5V2" (at 152.4 38.1 0) (show_name no) (do_not_autoplace no) (effects (font (size 1.27 1.27))))
  (property "Value" "100nF" (at 152.4 53.34 0) (show_name no) (do_not_autoplace no) (effects (font (size 1.27 1.27))))
  (property "Footprint" "Capacitor_SMD:C_0603_1608Metric" (at 152.4 45.72 0) (hide yes) (show_name no) (do_not_autoplace no) (effects (font (size 1.27 1.27))))
  (property "Datasheet" "" (at 152.4 45.72 0) (show_name no) (do_not_autoplace no) (effects (font (size 1.27 1.27))))
  (property "Description" "" (at 152.4 45.72 0) (show_name no) (do_not_autoplace no) (effects (font (size 1.27 1.27))))
  (pin "1")
  (pin "2"))
 (symbol
  (lib_id "board_game:Shunt_Protection")
  (at 81.28 45.72 0)
  (unit 1)
  (body_style 1)
  (exclude_from_sim no)
  (in_bom yes)
  (on_board yes)
  (in_pos_files yes)
  (dnp no)
  (property "Reference" "D_TVS1" (at 81.28 38.1 0) (show_name no) (do_not_autoplace no) (effects (font (size 1.27 1.27))))
  (property "Value" "SMAJ12A" (at 81.28 53.34 0) (show_name no) (do_not_autoplace no) (effects (font (size 1.27 1.27))))
  (property "Footprint" "Diode_SMD:D_SMA" (at 81.28 45.72 0) (hide yes) (show_name no) (do_not_autoplace no) (effects (font (size 1.27 1.27))))
  (property "Datasheet" "" (at 81.28 45.72 0) (show_name no) (do_not_autoplace no) (effects (font (size 1.27 1.27))))
  (property "Description" "" (at 81.28 45.72 0) (show_name no) (do_not_autoplace no) (effects (font (size 1.27 1.27))))
  (pin "1")
  (pin "2"))
 (symbol
  (lib_id "board_game:Capacitor")
  (at 93.98 45.72 0)
  (unit 1)
  (body_style 1)
  (exclude_from_sim no)
  (in_bom yes)
  (on_board yes)
  (in_pos_files yes)
  (dnp no)
  (property "Reference" "C_BULK1" (at 93.98 38.1 0) (show_name no) (do_not_autoplace no) (effects (font (size 1.27 1.27))))
  (property "Value" "100uF_25V" (at 93.98 53.34 0) (show_name no) (do_not_autoplace no) (effects (font (size 1.27 1.27))))
  (property "Footprint" "Capacitor_SMD:CP_Elec_6.3x7.7" (at 93.98 45.72 0) (hide yes) (show_name no) (do_not_autoplace no) (effects (font (size 1.27 1.27))))
  (property "Datasheet" "" (at 93.98 45.72 0) (show_name no) (do_not_autoplace no) (effects (font (size 1.27 1.27))))
  (property "Description" "" (at 93.98 45.72 0) (show_name no) (do_not_autoplace no) (effects (font (size 1.27 1.27))))
  (pin "1")
  (pin "2"))
 (sheet_instances
  (path ""
   (page "1")))
 (embedded_fonts no))
